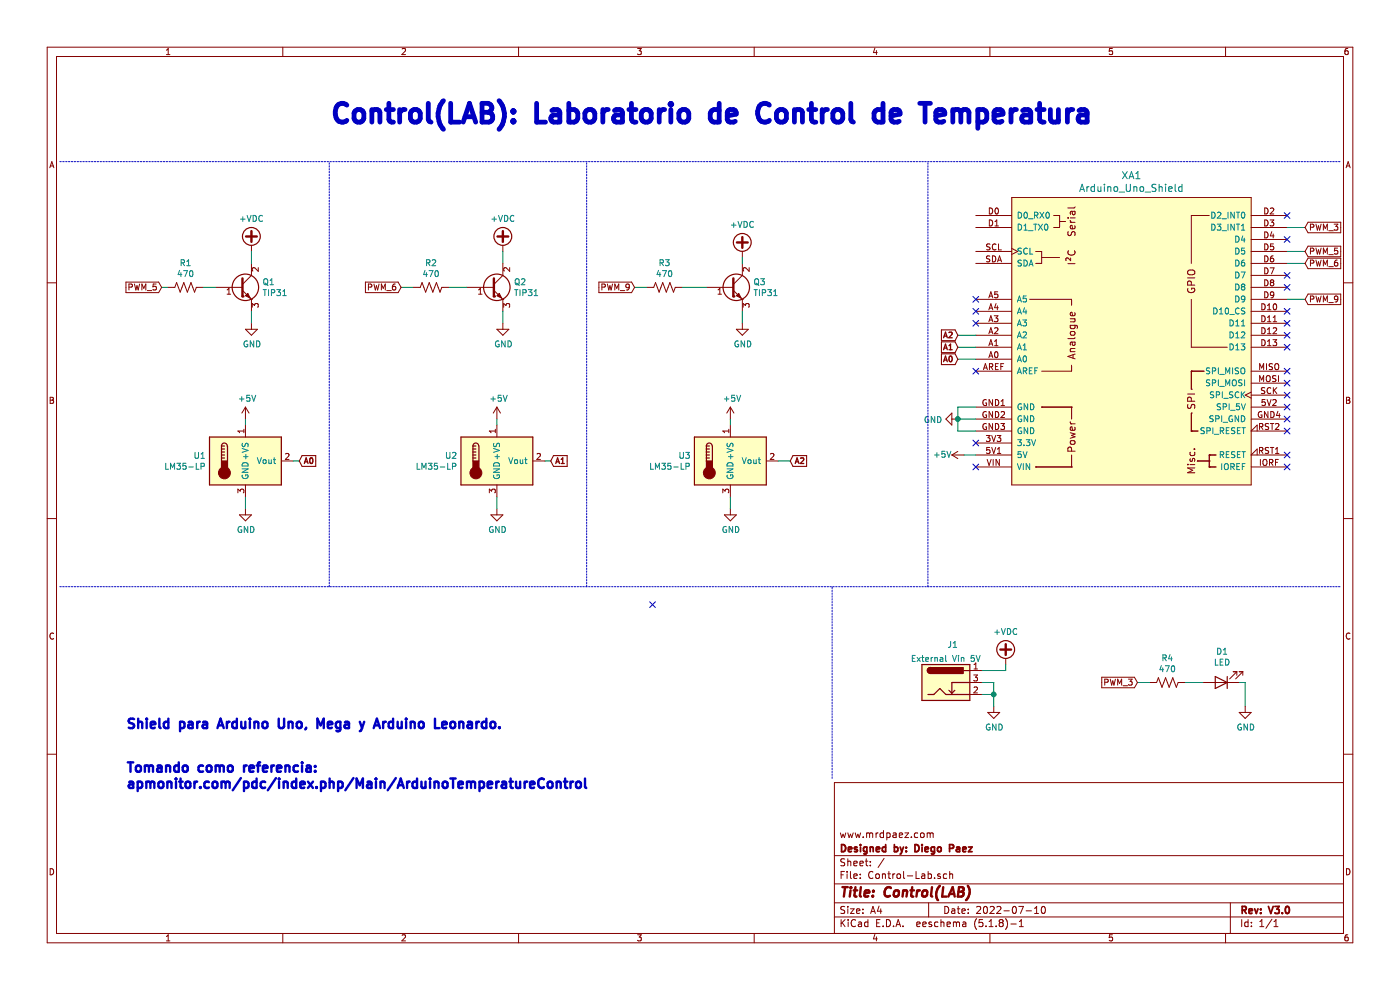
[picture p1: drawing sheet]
EESchema Schematic File Version 4
EELAYER 30 0
EELAYER END
$Descr A4 11693 8268
encoding utf-8
Sheet 1 1
Title "Control(LAB)"
Date "2022-07-10"
Rev "V3.0"
Comp "Designed by: Diego Paez"
Comment1 "www.mrdpaez.com"
Comment2 ""
Comment3 ""
Comment4 ""
$EndDescr
$Comp
L Sensor_Temperature:LM35-LP U1
U 1 1
P 2050 3850
F 0 "U1" H 1721 3896 50  0000 R CNN
F 1 "LM35-LP" H 1721 3805 50  0000 R CNN
F 2 "Package_TO_SOT_THT:TO-92_Inline_Wide" H 2100 3600 50  0001 L CNN
F 3 "http://www.ti.com/lit/ds/symlink/lm35.pdf" H 2050 3850 50  0001 C CNN
	1    2050 3850
	1    0    0    -1  
$EndComp
$Comp
L Sensor_Temperature:LM35-LP U2
U 1 1
P 4150 3850
F 0 "U2" H 3821 3896 50  0000 R CNN
F 1 "LM35-LP" H 3821 3805 50  0000 R CNN
F 2 "Package_TO_SOT_THT:TO-92_Inline_Wide" H 4200 3600 50  0001 L CNN
F 3 "http://www.ti.com/lit/ds/symlink/lm35.pdf" H 4150 3850 50  0001 C CNN
	1    4150 3850
	1    0    0    -1  
$EndComp
$Comp
L Sensor_Temperature:LM35-LP U3
U 1 1
P 6100 3850
F 0 "U3" H 5771 3896 50  0000 R CNN
F 1 "LM35-LP" H 5771 3805 50  0000 R CNN
F 2 "Package_TO_SOT_THT:TO-92_Inline_Wide" H 6150 3600 50  0001 L CNN
F 3 "http://www.ti.com/lit/ds/symlink/lm35.pdf" H 6100 3850 50  0001 C CNN
	1    6100 3850
	1    0    0    -1  
$EndComp
$Comp
L Transistor_BJT:TIP41 Q1
U 1 1
P 2000 2400
F 0 "Q1" H 2191 2446 50  0000 L CNN
F 1 "TIP31" H 2191 2355 50  0000 L CNN
F 2 "Package_TO_SOT_THT:TO-220-3_Vertical" H 2250 2325 50  0001 L CIN
F 3 "https://www.centralsemi.com/get_document.php?cmp=1&mergetype=pd&mergepath=pd&pdf_id=tip41.PDF" H 2000 2400 50  0001 L CNN
	1    2000 2400
	1    0    0    -1  
$EndComp
$Comp
L Transistor_BJT:TIP41 Q2
U 1 1
P 4100 2400
F 0 "Q2" H 4291 2446 50  0000 L CNN
F 1 "TIP31" H 4291 2355 50  0000 L CNN
F 2 "Package_TO_SOT_THT:TO-220-3_Vertical" H 4350 2325 50  0001 L CIN
F 3 "https://www.centralsemi.com/get_document.php?cmp=1&mergetype=pd&mergepath=pd&pdf_id=tip41.PDF" H 4100 2400 50  0001 L CNN
	1    4100 2400
	1    0    0    -1  
$EndComp
$Comp
L Transistor_BJT:TIP41 Q3
U 1 1
P 6100 2400
F 0 "Q3" H 6291 2446 50  0000 L CNN
F 1 "TIP31" H 6291 2355 50  0000 L CNN
F 2 "Package_TO_SOT_THT:TO-220-3_Vertical" H 6350 2325 50  0001 L CIN
F 3 "https://www.centralsemi.com/get_document.php?cmp=1&mergetype=pd&mergepath=pd&pdf_id=tip41.PDF" H 6100 2400 50  0001 L CNN
	1    6100 2400
	1    0    0    -1  
$EndComp
$Comp
L Connector:Barrel_Jack_Switch J1
U 1 1
P 7900 5700
F 0 "J1" H 7957 6017 50  0000 C CNN
F 1 "External Vin 5V" H 7900 5900 50  0000 C CNN
F 2 "Connector_BarrelJack:BarrelJack_Horizontal" H 7950 5660 50  0001 C CNN
F 3 "~" H 7950 5660 50  0001 C CNN
	1    7900 5700
	1    0    0    -1  
$EndComp
$Comp
L Device:R_US R4
U 1 1
P 9750 5700
F 0 "R4" V 9545 5700 50  0000 C CNN
F 1 "470" V 9636 5700 50  0000 C CNN
F 2 "Resistor_SMD:R_0805_2012Metric_Pad1.15x1.40mm_HandSolder" V 9790 5690 50  0001 C CNN
F 3 "~" H 9750 5700 50  0001 C CNN
	1    9750 5700
	0    1    1    0   
$EndComp
$Comp
L Device:R_US R2
U 1 1
P 3600 2400
F 0 "R2" V 3395 2400 50  0000 C CNN
F 1 "470" V 3486 2400 50  0000 C CNN
F 2 "Resistor_SMD:R_0805_2012Metric_Pad1.15x1.40mm_HandSolder" V 3640 2390 50  0001 C CNN
F 3 "~" H 3600 2400 50  0001 C CNN
	1    3600 2400
	0    1    1    0   
$EndComp
$Comp
L Device:R_US R3
U 1 1
P 5550 2400
F 0 "R3" V 5345 2400 50  0000 C CNN
F 1 "470" V 5436 2400 50  0000 C CNN
F 2 "Resistor_SMD:R_0805_2012Metric_Pad1.15x1.40mm_HandSolder" V 5590 2390 50  0001 C CNN
F 3 "~" H 5550 2400 50  0001 C CNN
	1    5550 2400
	0    1    1    0   
$EndComp
$Comp
L Device:LED D1
U 1 1
P 10200 5700
F 0 "D1" H 10193 5445 50  0000 C CNN
F 1 "LED" H 10193 5536 50  0000 C CNN
F 2 "LED_SMD:LED_0805_2012Metric_Pad1.15x1.40mm_HandSolder" H 10200 5700 50  0001 C CNN
F 3 "~" H 10200 5700 50  0001 C CNN
	1    10200 5700
	-1   0    0    1   
$EndComp
Wire Wire Line
	1700 2400 1800 2400
Wire Wire Line
	3750 2400 3900 2400
Wire Wire Line
	5700 2400 5900 2400
$Comp
L power:GND #PWR04
U 1 1
P 2100 2700
F 0 "#PWR04" H 2100 2450 50  0001 C CNN
F 1 "GND" H 2105 2527 50  0000 C CNN
F 2 "" H 2100 2700 50  0001 C CNN
F 3 "" H 2100 2700 50  0001 C CNN
	1    2100 2700
	1    0    0    -1  
$EndComp
$Comp
L power:GND #PWR08
U 1 1
P 4200 2700
F 0 "#PWR08" H 4200 2450 50  0001 C CNN
F 1 "GND" H 4205 2527 50  0000 C CNN
F 2 "" H 4200 2700 50  0001 C CNN
F 3 "" H 4200 2700 50  0001 C CNN
	1    4200 2700
	1    0    0    -1  
$EndComp
$Comp
L power:GND #PWR012
U 1 1
P 6200 2700
F 0 "#PWR012" H 6200 2450 50  0001 C CNN
F 1 "GND" H 6205 2527 50  0000 C CNN
F 2 "" H 6200 2700 50  0001 C CNN
F 3 "" H 6200 2700 50  0001 C CNN
	1    6200 2700
	1    0    0    -1  
$EndComp
$Comp
L power:+5V #PWR01
U 1 1
P 2050 3500
F 0 "#PWR01" H 2050 3350 50  0001 C CNN
F 1 "+5V" H 2065 3673 50  0000 C CNN
F 2 "" H 2050 3500 50  0001 C CNN
F 3 "" H 2050 3500 50  0001 C CNN
	1    2050 3500
	1    0    0    -1  
$EndComp
$Comp
L power:+5V #PWR05
U 1 1
P 4150 3500
F 0 "#PWR05" H 4150 3350 50  0001 C CNN
F 1 "+5V" H 4165 3673 50  0000 C CNN
F 2 "" H 4150 3500 50  0001 C CNN
F 3 "" H 4150 3500 50  0001 C CNN
	1    4150 3500
	1    0    0    -1  
$EndComp
$Comp
L power:+5V #PWR09
U 1 1
P 6100 3500
F 0 "#PWR09" H 6100 3350 50  0001 C CNN
F 1 "+5V" H 6115 3673 50  0000 C CNN
F 2 "" H 6100 3500 50  0001 C CNN
F 3 "" H 6100 3500 50  0001 C CNN
	1    6100 3500
	1    0    0    -1  
$EndComp
$Comp
L power:+5V #PWR016
U 1 1
P 8050 3800
F 0 "#PWR016" H 8050 3650 50  0001 C CNN
F 1 "+5V" V 8050 3900 50  0000 L CNN
F 2 "" H 8050 3800 50  0001 C CNN
F 3 "" H 8050 3800 50  0001 C CNN
	1    8050 3800
	0    -1   -1   0   
$EndComp
Wire Wire Line
	2100 2600 2100 2700
Wire Wire Line
	4200 2700 4200 2600
Wire Wire Line
	6200 2700 6200 2600
$Comp
L power:GND #PWR02
U 1 1
P 2050 4250
F 0 "#PWR02" H 2050 4000 50  0001 C CNN
F 1 "GND" H 2055 4077 50  0000 C CNN
F 2 "" H 2050 4250 50  0001 C CNN
F 3 "" H 2050 4250 50  0001 C CNN
	1    2050 4250
	1    0    0    -1  
$EndComp
$Comp
L power:GND #PWR06
U 1 1
P 4150 4250
F 0 "#PWR06" H 4150 4000 50  0001 C CNN
F 1 "GND" H 4155 4077 50  0000 C CNN
F 2 "" H 4150 4250 50  0001 C CNN
F 3 "" H 4150 4250 50  0001 C CNN
	1    4150 4250
	1    0    0    -1  
$EndComp
$Comp
L power:GND #PWR010
U 1 1
P 6100 4250
F 0 "#PWR010" H 6100 4000 50  0001 C CNN
F 1 "GND" H 6105 4077 50  0000 C CNN
F 2 "" H 6100 4250 50  0001 C CNN
F 3 "" H 6100 4250 50  0001 C CNN
	1    6100 4250
	1    0    0    -1  
$EndComp
Wire Wire Line
	6100 4150 6100 4250
Wire Wire Line
	4150 4150 4150 4250
Wire Wire Line
	2050 4150 2050 4250
$Comp
L power:GND #PWR013
U 1 1
P 8300 5900
F 0 "#PWR013" H 8300 5650 50  0001 C CNN
F 1 "GND" H 8305 5727 50  0000 C CNN
F 2 "" H 8300 5900 50  0001 C CNN
F 3 "" H 8300 5900 50  0001 C CNN
	1    8300 5900
	1    0    0    -1  
$EndComp
Wire Wire Line
	8200 5700 8300 5700
Wire Wire Line
	8300 5700 8300 5800
Wire Wire Line
	8200 5800 8300 5800
Connection ~ 8300 5800
Wire Wire Line
	8300 5800 8300 5900
Wire Wire Line
	9900 5700 10050 5700
$Comp
L power:GND #PWR017
U 1 1
P 10400 5900
F 0 "#PWR017" H 10400 5650 50  0001 C CNN
F 1 "GND" H 10405 5727 50  0000 C CNN
F 2 "" H 10400 5900 50  0001 C CNN
F 3 "" H 10400 5900 50  0001 C CNN
	1    10400 5900
	1    0    0    -1  
$EndComp
Wire Wire Line
	10350 5700 10400 5700
Wire Wire Line
	10400 5700 10400 5900
$Comp
L power:+VDC #PWR03
U 1 1
P 2100 2100
F 0 "#PWR03" H 2100 2000 50  0001 C CNN
F 1 "+VDC" H 2100 2375 50  0000 C CNN
F 2 "" H 2100 2100 50  0001 C CNN
F 3 "" H 2100 2100 50  0001 C CNN
	1    2100 2100
	1    0    0    -1  
$EndComp
$Comp
L power:+VDC #PWR07
U 1 1
P 4200 2100
F 0 "#PWR07" H 4200 2000 50  0001 C CNN
F 1 "+VDC" H 4200 2375 50  0000 C CNN
F 2 "" H 4200 2100 50  0001 C CNN
F 3 "" H 4200 2100 50  0001 C CNN
	1    4200 2100
	1    0    0    -1  
$EndComp
$Comp
L power:+VDC #PWR011
U 1 1
P 6200 2150
F 0 "#PWR011" H 6200 2050 50  0001 C CNN
F 1 "+VDC" H 6200 2425 50  0000 C CNN
F 2 "" H 6200 2150 50  0001 C CNN
F 3 "" H 6200 2150 50  0001 C CNN
	1    6200 2150
	1    0    0    -1  
$EndComp
$Comp
L power:+VDC #PWR014
U 1 1
P 8400 5550
F 0 "#PWR014" H 8400 5450 50  0001 C CNN
F 1 "+VDC" H 8400 5825 50  0000 C CNN
F 2 "" H 8400 5550 50  0001 C CNN
F 3 "" H 8400 5550 50  0001 C CNN
	1    8400 5550
	1    0    0    -1  
$EndComp
Wire Wire Line
	8200 5600 8400 5600
Wire Wire Line
	8400 5600 8400 5550
Wire Wire Line
	6200 2200 6200 2150
Wire Wire Line
	4200 2100 4200 2200
Wire Wire Line
	2100 2100 2100 2200
Text GLabel 10900 1900 2    50   Input ~ 0
PWM_3
Text GLabel 10900 2100 2    50   Input ~ 0
PWM_5
Text GLabel 10900 2200 2    50   Input ~ 0
PWM_6
Text GLabel 10900 2500 2    50   Input ~ 0
PWM_9
Text GLabel 9500 5700 0    50   Input ~ 0
PWM_3
Wire Wire Line
	9500 5700 9600 5700
Text GLabel 1350 2400 0    50   Input ~ 0
PWM_5
Text GLabel 3350 2400 0    50   Input ~ 0
PWM_6
Text GLabel 5300 2400 0    50   Input ~ 0
PWM_9
Wire Wire Line
	5400 2400 5300 2400
Wire Wire Line
	3450 2400 3350 2400
Wire Wire Line
	1400 2400 1350 2400
$Comp
L Device:R_US R1
U 1 1
P 1550 2400
F 0 "R1" V 1345 2400 50  0000 C CNN
F 1 "470" V 1436 2400 50  0000 C CNN
F 2 "Resistor_SMD:R_0805_2012Metric_Pad1.15x1.40mm_HandSolder" V 1590 2390 50  0001 C CNN
F 3 "~" H 1550 2400 50  0001 C CNN
	1    1550 2400
	0    1    1    0   
$EndComp
Text Notes 2750 1050 0    157  ~ 31
Control(LAB): Laboratorio de Control de Temperatura
Text Notes 1050 6100 0    79   ~ 16
Shield para Arduino Uno, Mega y Arduino Leonardo. 
Text Notes 1050 6600 0    79   ~ 16
Tomando como referencia: \napmonitor.com/pdc/index.php/Main/ArduinoTemperatureControl
Wire Notes Line
	500  1350 11200 1350
Wire Notes Line
	500  4900 11200 4900
Wire Notes Line
	7750 4900 7750 1350
Wire Notes Line
	4900 4900 4900 1350
Wire Notes Line
	2750 4900 2750 1350
Wire Notes Line
	6950 6500 6950 4900
Text GLabel 8000 3000 0    47   Input ~ 9
A0
Text GLabel 8000 2900 0    47   Input ~ 9
A1
Text GLabel 8000 2800 0    47   Input ~ 9
A2
Text GLabel 2500 3850 2    47   Input ~ 9
A0
Text GLabel 4600 3850 2    47   Input ~ 9
A1
Text GLabel 6600 3850 2    47   Input ~ 9
A2
Wire Wire Line
	6600 3850 6500 3850
Wire Wire Line
	4600 3850 4550 3850
Wire Wire Line
	2500 3850 2450 3850
Wire Wire Line
	2050 3500 2050 3550
Wire Wire Line
	4150 3500 4150 3550
Wire Wire Line
	6100 3500 6100 3550
$Comp
L Control-Lab-rescue:Arduino_Uno_Shield-Arduino_Uno_Shield-tclab_2.0-rescue XA1
U 1 1
P 9450 2850
F 0 "XA1" H 9450 4237 60  0000 C CNN
F 1 "Arduino_Uno_Shield" H 9450 4131 60  0000 C CNN
F 2 "Arduino_Uno_Shield:Arduino_Leonardo_Shield" H 11250 6600 60  0001 C CNN
F 3 "https://store.arduino.cc/arduino-uno-rev3" H 11250 6600 60  0001 C CNN
	1    9450 2850
	1    0    0    -1  
$EndComp
Wire Wire Line
	8150 3800 8050 3800
Wire Wire Line
	8150 3000 8000 3000
Wire Wire Line
	8150 2900 8000 2900
Wire Wire Line
	8150 2800 8000 2800
Wire Wire Line
	10900 1900 10750 1900
Wire Wire Line
	10900 2100 10750 2100
Wire Wire Line
	10900 2200 10750 2200
Wire Wire Line
	10900 2500 10750 2500
$Comp
L power:GND #PWR015
U 1 1
P 8000 3500
F 0 "#PWR015" H 8000 3250 50  0001 C CNN
F 1 "GND" V 8005 3372 50  0000 R CNN
F 2 "" H 8000 3500 50  0001 C CNN
F 3 "" H 8000 3500 50  0001 C CNN
	1    8000 3500
	0    1    1    0   
$EndComp
Wire Wire Line
	8150 3400 8000 3400
Wire Wire Line
	8000 3600 8150 3600
Connection ~ 8000 3500
Wire Wire Line
	8000 3500 8000 3600
Wire Wire Line
	8150 3500 8000 3500
Wire Wire Line
	8000 3400 8000 3500
NoConn ~ 8150 3900
NoConn ~ 8150 3700
NoConn ~ 8150 3100
NoConn ~ 8150 2700
NoConn ~ 8150 2600
NoConn ~ 8150 2500
NoConn ~ 10750 3900
NoConn ~ 10750 3800
NoConn ~ 10750 3600
NoConn ~ 10750 3500
NoConn ~ 10750 3400
NoConn ~ 10750 3300
NoConn ~ 10750 3200
NoConn ~ 10750 3100
NoConn ~ 10750 2900
NoConn ~ 10750 2800
NoConn ~ 10750 2700
NoConn ~ 10750 2600
NoConn ~ 10750 2400
NoConn ~ 10750 2300
NoConn ~ 10750 2000
NoConn ~ 10750 1800
NoConn ~ 5450 5050
$EndSCHEMATC
